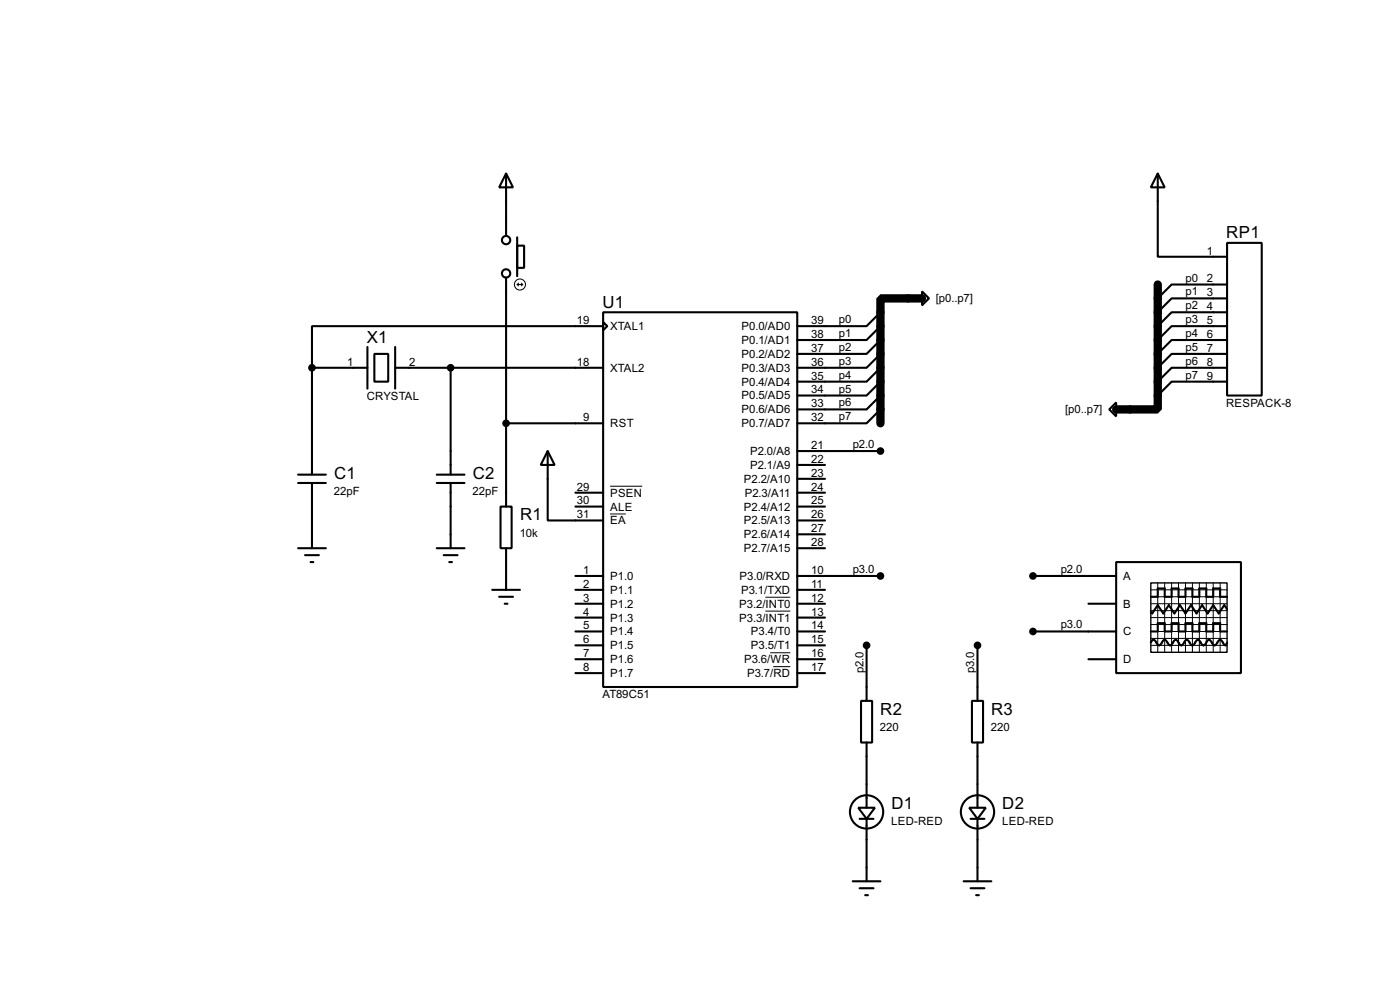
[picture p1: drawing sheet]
<svg xmlns="http://www.w3.org/2000/svg" width="256mm" height="180mm" viewBox="0 0 256 180" stroke-linecap="round" stroke-linejoin="round" font-family="sans-serif">
<path d="M168.9 54.6h-7.6v22.9M212.1 52.1v22.8h-7.6" fill="none" stroke="#000" stroke-width="1.5"/>
<g fill="none" stroke="#000" stroke-width=".38">
<path d="M92.7 31.7l1.3 2.6h-2.6zM92.7 31.7v11.5M212.1 31.7l1.3 2.6h-2.6zM212.1 31.7v15.3h12.7M92.7 50.8v41.9M94.7 45h1.3v4h-1.3zM94.7 43.4v7.1M110.5 57.1h35.5v68.6h-35.5zM110.5 58.9l.8 .8-.8 .8zM110.5 59.7h-53.4v7.6M161.3 59.7l-2.6 2.5h-12.7M161.3 57.1l-2.6 2.6h-12.7"/>
<path d="M168.9 53.3l1.3 1.3-1.3 1.3zM224.8 44.4h6.3v28h-6.3zM224.8 52.1h-10.2l-2.5 2.5M224.8 54.6h-10.2l-2.5 2.5M224.8 57.1h-10.2l-2.5 2.6M224.8 59.7h-10.2l-2.5 2.5M57.1 67.3h10.2M57.1 67.3v19.6M67.3 63.5v7.6M68.6 64.8h2.5v5h-2.5zM72.4 67.3h38.1M72.4 63.5v7.6"/>
<path d="M82.5 67.3v19.6M92.7 77.5h17.8M161.3 74.9l-2.6 2.6h-12.7M161.3 72.4l-2.6 2.5h-12.7M161.3 69.8l-2.6 2.6h-12.7M161.3 67.3l-2.6 2.5h-12.7M161.3 64.8l-2.6 2.5h-12.7M161.3 62.2l-2.6 2.6h-12.7M203.2 74.9l1.3-1.2v2.5zM224.8 62.2h-10.2l-2.5 2.6M224.8 64.8h-10.2l-2.5 2.5M224.8 67.3h-10.2l-2.5 2.5"/>
<path d="M224.8 69.8h-10.2l-2.5 2.6M54.6 86.9h5.1M54.6 88.4h5.1M57.1 88.4v11.9M80 86.9h5.1M80 88.4h5.1M82.5 88.4v11.9M91.7 92.7h2v7.6h-2zM100.3 82.5l1.3 2.6h-2.5zM100.3 82.5v12.7h10.2M105.4 92.7h5.1M105.4 90.2h5.1"/>
<path d="M146 82.5h15.3M146 92.7h5.1M146 95.2h5.1M146 90.2h5.1M146 85.1h5.1M146 87.6h5.1M146 97.8h5.1M54.6 100.3h5.1M55.9 101.6h2.5M56.9 102.9h.5M80 100.3h5.1M81.3 101.6h2.5"/>
<path d="M82.3 102.9h.5M90.2 107.9h5M91.4 109.2h2.6M92.5 110.5h.5M92.7 100.3v7.6M105.4 105.4h5.1M105.4 115.6h5.1M105.4 107.9h5.1M105.4 110.5h5.1M105.4 113h5.1M105.4 118.1h5.1M146 105.4h15.3"/>
<path d="M146 115.6h5.1M146 107.9h5.1M146 110.5h5.1M146 113h5.1M146 118.1h5.1M146 100.3h5.1M158.7 118.1v10.2M179.1 118.1v10.2M189.2 105.4h15.3M189.2 115.6h15.3M199.4 110.5h5.1M204.5 102.9h22.8v20.3h-22.8z"/>
<path d="M210.8 117.6l.3-.4 .2-.1 .3 .1 .5 .8 .2 .1 .3-.1 .5-.8 .3-.1 .2 .1 .5 .8 .3 .1 .2-.1 .5-.8 .3-.1 .2 .1 .5 .8 .3 .1 .3-.1 .5-.8 .2-.1 .3 .1 .5 .8 .2 .1 .3-.1 .5-.8 .3-.1 .2 .1 .5 .8 .3 .1 .2-.1 .5-.8 .3-.1 .2 .1 .5 .8 .3 .1 .2-.1 .6-.8 .2-.1 .3 .1 .5 .8 .2 .1 .3-.5M210.8 115.6h1.3v-1.6h1.3v1.6h1.2v-1.6h1.3v1.6h1.3v-1.6h1.2v1.6h1.3v-1.6h1.3v1.6h1.2v-1.6h1.3v1.6h1.3M210.8 109.2h1.3v-1.5h1.3v1.5h1.2v-1.5h1.3v1.5h1.3v-1.5h1.2v1.5h1.3v-1.5h1.3v1.5h1.2v-1.5h1.3v1.5h1.3M224.8 111.5l-.5-.8-1 1.6-1.1-1.6-1 1.6-1-1.6-1 1.6-1-1.6-1 1.6-1-1.6-1.1 1.6-1-1.6-1 1.6-1-1.6-1 1.6-.3-.3M105.4 120.6h5.1M105.4 123.2h5.1M146 120.6h5.1M146 123.2h5.1M157.7 128.3h2.1v7.6h-2.1zM158.7 135.9v11.9M178.1 128.3h2v7.6h-2zM179.1 135.9v11.9"/>
<path d="M199.4 120.6h5.1M157.2 147.8h3.1l-1.6 2.1zM157.5 149.9h2.5M158.7 149.9v11.4M177.5 147.8h3.1l-1.5 2.1zM177.8 149.9h2.5M179.1 149.9v11.4M156.2 161.3h5.1M157.5 162.6h2.5M158.5 163.8h.5M176.5 161.3h5.1M177.8 162.6h2.5"/>
<path d="M178.8 163.8h.5"/>
<circle cx="92.7" cy="50" r=".76"/>
<circle cx="92.7" cy="43.9" r=".76"/>
<circle cx="158.7" cy="148.6" r="3"/>
<circle cx="179.1" cy="148.6" r="3"/>
</g>
<g fill="none" stroke="#000" stroke-width=".18">
<path d="M94.7 52.1h1.1M94.7 52.1l.3 .2M95 51.8l-.3 .3M95.5 51.8l.3 .3M95.8 52.1l-.3 .2M111.8 94.1h2.8M111.8 89h5.8M140.2 109.3h4.6M140.2 111.8h4.6M141.1 119.5h3.7M210.8 110.5h14M210.8 107.9h14"/>
<path d="M210.8 109.2h14M210.8 111.8h14M210.8 114.3h14M210.8 115.6h14M210.8 116.8h14M210.8 118.1h14M210.8 113h14M212.1 106.7v12.7M213.4 106.7v12.7M214.6 106.7v12.7M215.9 106.7v12.7M217.2 106.7v12.7"/>
<path d="M218.4 106.7v12.7M219.7 106.7v12.7M221 106.7v12.7M222.2 106.7v12.7M223.5 106.7v12.7M141.6 122h3.2"/>
<circle cx="95.2" cy="52.1" r="1.02"/>
</g>
<g fill="#000" stroke="#000" stroke-width=".38">
<circle cx="57.1" cy="67.3" r=".51"/>
<circle cx="82.5" cy="67.3" r=".51"/>
<circle cx="92.7" cy="77.5" r=".51"/>
<circle cx="161.3" cy="82.5" r=".51"/>
<circle cx="158.7" cy="118.1" r=".51"/>
<circle cx="161.3" cy="105.4" r=".51"/>
<circle cx="179.1" cy="118.1" r=".51"/>
<circle cx="189.2" cy="105.4" r=".51"/>
<circle cx="189.2" cy="115.6" r=".51"/>
</g>
<path d="M210.8 106.7h14v12.7h-14z" fill="none" stroke="#000" stroke-width=".25"/>
<g font-size="3.4">
<text x="224.6" y="43.6">RP1</text>
<text x="110.4" y="56.3">U1</text>
<text x="67.2" y="62.7">X1</text>
<text x="61.2" y="87.7">C1</text>
<text x="86.6" y="87.7">C2</text>
<text x="95.3" y="95.2">R1</text>
<text x="161.3" y="130.8">R2</text>
<text x="181.6" y="130.8">R3</text>
<text x="163.3" y="148.1">D1</text>
<text x="183.6" y="148.1">D2</text>
</g>
<g font-size="2.3">
<text x="221.1" y="46.6">1</text>
<text x="217.2" y="51.5">p0</text>
<text x="221.1" y="51.7">2</text>
<text x="105.7" y="59.3">19</text>
<text x="148.6" y="59.3">39</text>
<text x="153.7" y="59.1">p0</text>
<text x="171.4" y="55.3">[p0..p7]</text>
<text x="217.2" y="54.1">p1</text>
<text x="217.2" y="56.6">p2</text>
<text x="217.2" y="59.1">p3</text>
<text x="221.1" y="54.2">3</text>
<text x="221.1" y="56.8">4</text>
<text x="221.1" y="59.3">5</text>
<text x="111.8" y="60.4">XTAL1</text>
<text x="135.8" y="60.4">P0.0/AD0</text>
<text x="135.8" y="62.9">P0.1/AD1</text>
<text x="135.8" y="65.5">P0.2/AD2</text>
<text x="148.6" y="61.8">38</text>
<text x="148.6" y="64.4">37</text>
<text x="153.7" y="64.2">p2</text>
<text x="153.7" y="61.7">p1</text>
<text x="217.2" y="61.7">p4</text>
<text x="217.2" y="64.2">p5</text>
<text x="221.1" y="61.8">6</text>
<text x="221.1" y="64.4">7</text>
<text x="63.6" y="66.9">1</text>
<text x="74.9" y="66.9">2</text>
<text x="105.7" y="66.9">18</text>
<text x="111.8" y="68">XTAL2</text>
<text x="135.8" y="68">P0.3/AD3</text>
<text x="135.8" y="70.6">P0.4/AD4</text>
<text x="148.6" y="66.9">36</text>
<text x="148.6" y="69.5">35</text>
<text x="153.7" y="71.8">p5</text>
<text x="153.7" y="69.3">p4</text>
<text x="153.7" y="66.8">p3</text>
<text x="217.2" y="66.8">p6</text>
<text x="217.2" y="69.3">p7</text>
<text x="221.1" y="66.9">8</text>
<text x="221.1" y="69.5">9</text>
<text x="67.2" y="73.2">CRYSTAL</text>
<text x="106.8" y="77.1">9</text>
<text x="135.8" y="73.1">P0.5/AD5</text>
<text x="135.8" y="75.6">P0.6/AD6</text>
<text x="148.6" y="72">34</text>
<text x="148.6" y="74.5">33</text>
<text x="148.6" y="77.1">32</text>
<text x="153.7" y="76.9">p7</text>
<text x="153.7" y="74.4">p6</text>
<text x="195.2" y="75.6">[p0..p7]</text>
<text x="224.6" y="74.5">RESPACK-8</text>
<text x="111.8" y="78.2">RST</text>
<text x="135.8" y="78.2">P0.7/AD7</text>
<text x="137.4" y="83.3">P2.0/A8</text>
<text x="148.6" y="82.2">21</text>
<text x="156.2" y="82">p2.0</text>
<text x="105.7" y="89.8">29</text>
<text x="136.3" y="88.3">P2.2/A10</text>
<text x="137.4" y="85.8">P2.1/A9</text>
<text x="148.6" y="84.7">22</text>
<text x="148.6" y="87.2">23</text>
<text x="148.6" y="89.8">24</text>
<text x="61.2" y="90.6">22pF</text>
<text x="86.6" y="90.6">22pF</text>
<text x="105.7" y="92.3">30</text>
<text x="105.7" y="94.9">31</text>
<text x="111.8" y="93.4">ALE</text>
<text x="111.8" y="96">EA</text>
<text x="111.8" y="90.9">PSEN</text>
<text x="136.3" y="93.4">P2.4/A12</text>
<text x="136.3" y="96">P2.5/A13</text>
<text x="136.4" y="90.9">P2.3/A11</text>
<text x="148.6" y="92.3">25</text>
<text x="148.6" y="94.9">26</text>
<text x="95.2" y="98.2">10k</text>
<text x="136.3" y="101">P2.7/A15</text>
<text x="136.3" y="98.5">P2.6/A14</text>
<text x="148.6" y="99.9">28</text>
<text x="148.6" y="97.4">27</text>
<text x="106.8" y="105">1</text>
<text x="106.8" y="107.6">2</text>
<text x="111.8" y="106.1">P1.0</text>
<text x="135.5" y="106.1">P3.0/RXD</text>
<text x="148.6" y="105">10</text>
<text x="148.6" y="107.6">11</text>
<text x="156.2" y="104.8">p3.0</text>
<text x="194.3" y="104.8">p2.0</text>
<text x="205.8" y="106.1">A</text>
<text x="106.8" y="110.1">3</text>
<text x="106.8" y="112.6">4</text>
<text x="111.8" y="108.7">P1.1</text>
<text x="111.8" y="111.2">P1.2</text>
<text x="111.8" y="113.7">P1.3</text>
<text x="135.4" y="111.2">P3.2/INT0</text>
<text x="135.4" y="113.7">P3.3/INT1</text>
<text x="135.8" y="108.7">P3.1/TXD</text>
<text x="148.6" y="110.1">12</text>
<text x="148.6" y="112.6">13</text>
<text x="205.8" y="111.2">B</text>
<text x="106.8" y="115.2">5</text>
<text x="106.8" y="117.7">6</text>
<text x="111.8" y="116.3">P1.4</text>
<text x="111.8" y="118.8">P1.5</text>
<text x="137.6" y="116.3">P3.4/T0</text>
<text x="137.6" y="118.8">P3.5/T1</text>
<text x="148.6" y="115.2">14</text>
<text x="148.6" y="117.7">15</text>
<text x="194.3" y="115">p3.0</text>
<text x="205.8" y="116.3">C</text>
<text x="106.8" y="120.3">7</text>
<text x="106.8" y="122.8">8</text>
<text x="111.8" y="121.4">P1.6</text>
<text x="111.8" y="123.9">P1.7</text>
<text x="136.3" y="121.4">P3.6/WR</text>
<text x="136.9" y="123.9">P3.7/RD</text>
<text x="148.6" y="122.8">17</text>
<text x="148.6" y="120.3">16</text>
<text x="158.2" y="123.2" transform="rotate(-90 158.2 123.2)">p2.0</text>
<text x="178.5" y="123.2" transform="rotate(-90 178.5 123.2)">p3.0</text>
<text x="205.8" y="121.4">D</text>
<text x="110.4" y="127.8">AT89C51</text>
<text x="161.2" y="133.8">220</text>
<text x="181.5" y="133.8">220</text>
<text x="163.3" y="151">LED-RED</text>
<text x="183.6" y="151">LED-RED</text>
</g>
</svg>
